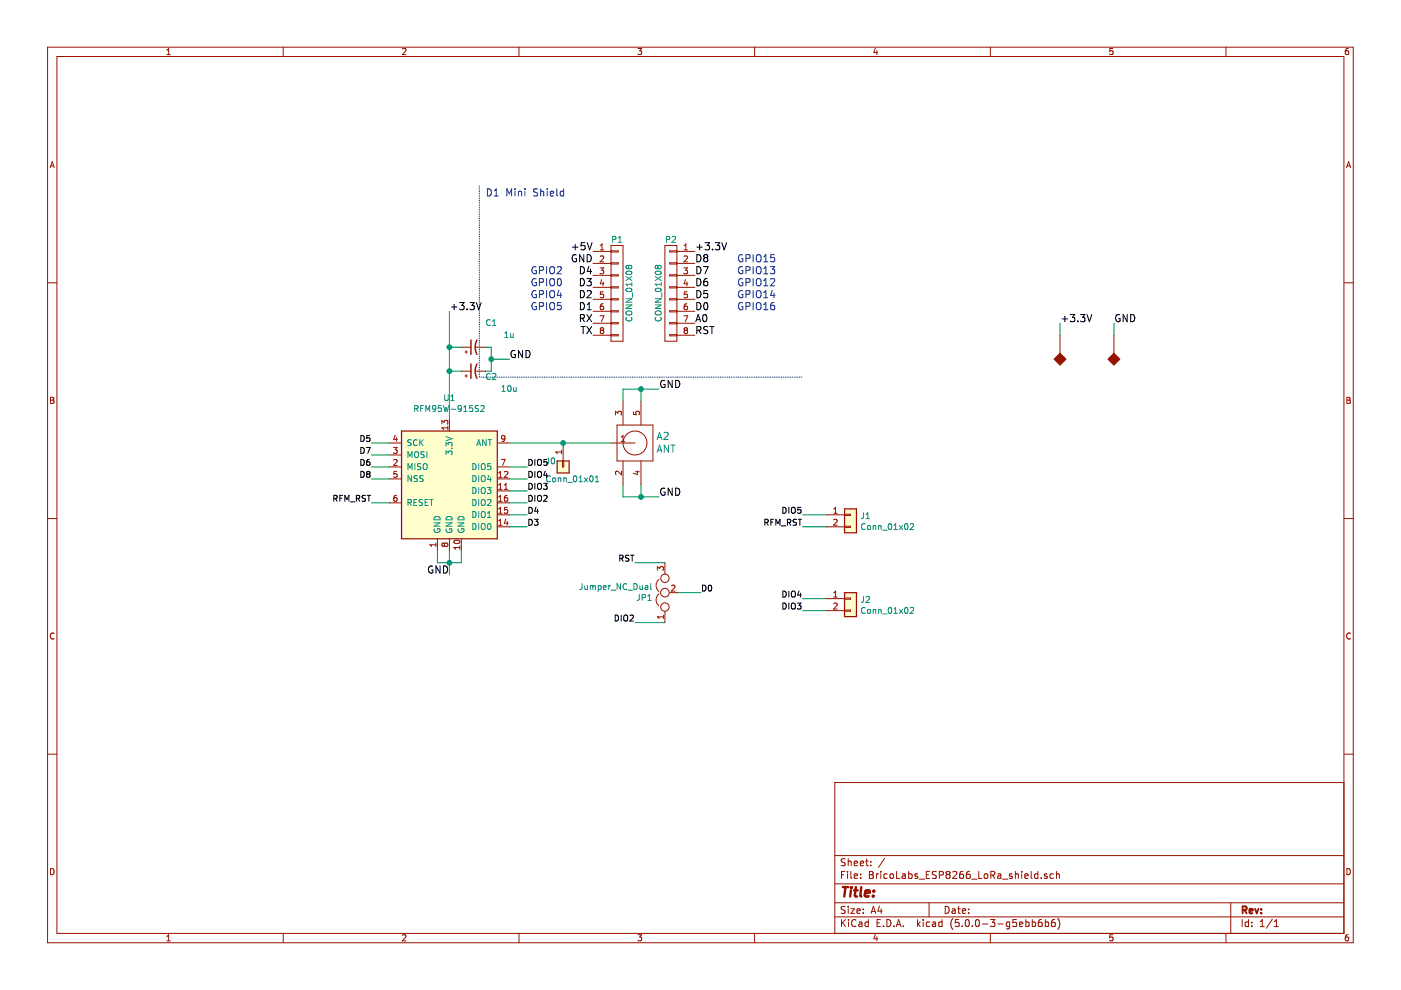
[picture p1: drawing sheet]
EESchema Schematic File Version 4
LIBS:wemos-01-cache
EELAYER 26 0
EELAYER END
$Descr A4 11693 8268
encoding utf-8
Sheet 1 1
Title ""
Date ""
Rev ""
Comp ""
Comment1 ""
Comment2 ""
Comment3 ""
Comment4 ""
$EndDescr
$Comp
L wemos-01-rescue:CONN_01X08 P1
U 1 1
P 5150 2450
F 0 "P1" H 5150 2900 50  0000 C CNN
F 1 "CONN_01X08" V 5250 2450 50  0000 C CNN
F 2 "D1_mini:D1_mini_Pin_Header" H 5150 2450 50  0001 C CNN
F 3 "" H 5150 2450 50  0000 C CNN
	1    5150 2450
	1    0    0    -1  
$EndComp
$Comp
L wemos-01-rescue:CONN_01X08 P2
U 1 1
P 5600 2450
F 0 "P2" H 5600 2900 50  0000 C CNN
F 1 "CONN_01X08" V 5700 2450 50  0000 C CNN
F 2 "D1_mini:D1_mini_Pin_Header" H 5600 2450 50  0001 C CNN
F 3 "" H 5600 2450 50  0000 C CNN
	1    5600 2450
	-1   0    0    -1  
$EndComp
Text Label 4950 2100 2    60   ~ 0
+5V
Text Label 4950 2200 2    60   ~ 0
GND
Text Label 4950 2300 2    60   ~ 0
D4
Text Label 4950 2400 2    60   ~ 0
D3
Text Label 4950 2500 2    60   ~ 0
D2
Text Label 4950 2600 2    60   ~ 0
D1
Text Label 4950 2700 2    60   ~ 0
RX
Text Label 4950 2800 2    60   ~ 0
TX
Text Label 5800 2100 0    60   ~ 0
+3.3V
Text Label 5800 2200 0    60   ~ 0
D8
Text Label 5800 2300 0    60   ~ 0
D7
Text Label 5800 2400 0    60   ~ 0
D6
Text Label 5800 2500 0    60   ~ 0
D5
Text Label 5800 2600 0    60   ~ 0
D0
Text Label 5800 2700 0    60   ~ 0
A0
Text Label 5800 2800 0    60   ~ 0
RST
Text Notes 4700 2300 2    60   ~ 0
GPIO2
Text Notes 4700 2400 2    60   ~ 0
GPIO0
Text Notes 4700 2500 2    60   ~ 0
GPIO4
Text Notes 4700 2600 2    60   ~ 0
GPIO5
Text Notes 6150 2200 0    60   ~ 0
GPIO15
Text Notes 6150 2300 0    60   ~ 0
GPIO13
Text Notes 6150 2400 0    60   ~ 0
GPIO12
Text Notes 6150 2500 0    60   ~ 0
GPIO14
Text Notes 6150 2600 0    60   ~ 0
GPIO16
Wire Notes Line
	4000 1550 4000 3150
Wire Notes Line
	4000 3150 6700 3150
Text Notes 4050 1650 0    60   ~ 0
D1 Mini Shield
$Comp
L wemos-01-rescue:RFM95W-915S2-RF_AM_FM U1
U 1 1
P 3750 4000
F 0 "U1" H 3750 4678 50  0000 C CNN
F 1 "RFM95W-915S2" H 3750 4587 50  0000 C CNN
F 2 "RF_Module:HOPERF_RFM9XW_SMD_WeMos" H 450 5650 50  0001 C CNN
F 3 "http://www.hoperf.com/upload/rf/RFM95_96_97_98W.pdf" H 450 5650 50  0001 C CNN
	1    3750 4000
	1    0    0    -1  
$EndComp
Wire Wire Line
	5350 3350 5350 3250
Wire Wire Line
	5350 3250 5200 3250
Wire Wire Line
	5200 3350 5200 3250
Wire Wire Line
	5350 4150 5350 4050
Wire Wire Line
	5200 4050 5200 4150
$Comp
L wemos-01-rescue:CP1_Small-Device C2
U 1 1
P 3950 3100
F 0 "C2" V 3900 2950 50  0000 C CNN
F 1 "10u" V 3800 2800 50  0000 C CNN
F 2 "Capacitor_SMD:C_0805_2012Metric_Pad1.29x1.40mm_HandSolder" H 3950 3100 50  0001 C CNN
F 3 "~" H 3950 3100 50  0001 C CNN
	1    3950 3100
	0    -1   -1   0   
$EndComp
$Comp
L wemos-01-rescue:CP1_Small-Device C1
U 1 1
P 3950 2900
F 0 "C1" V 4150 2750 50  0000 C CNN
F 1 "1u" V 4050 2600 50  0000 C CNN
F 2 "Capacitor_SMD:C_0805_2012Metric_Pad1.29x1.40mm_HandSolder" H 3950 2900 50  0001 C CNN
F 3 "~" H 3950 2900 50  0001 C CNN
	1    3950 2900
	0    -1   -1   0   
$EndComp
Wire Wire Line
	3750 2600 3750 2900
Wire Wire Line
	3850 2900 3750 2900
Connection ~ 3750 2900
Wire Wire Line
	3750 2900 3750 3100
Wire Wire Line
	3850 3100 3750 3100
Connection ~ 3750 3100
Wire Wire Line
	3750 3100 3750 3500
Wire Wire Line
	3750 4800 3750 4700
Wire Wire Line
	3650 4600 3650 4700
Wire Wire Line
	3650 4700 3750 4700
Connection ~ 3750 4700
Wire Wire Line
	3750 4700 3750 4600
Wire Wire Line
	3850 4600 3850 4700
Wire Wire Line
	3850 4700 3750 4700
Wire Wire Line
	4250 4200 4400 4200
Wire Wire Line
	4250 4300 4400 4300
Wire Wire Line
	4250 4400 4400 4400
Wire Wire Line
	3250 3900 3100 3900
Wire Wire Line
	3250 3800 3100 3800
Wire Wire Line
	3250 3700 3100 3700
Text Label 3100 3700 2    50   ~ 0
D5
Text Label 3100 3800 2    50   ~ 0
D7
Text Label 3100 3900 2    50   ~ 0
D6
Text Label 4400 4200 0    50   ~ 0
DIO2
Text Label 4400 4300 0    50   ~ 0
D4
Text Label 4400 4400 0    50   ~ 0
D3
Wire Wire Line
	4050 3100 4100 3100
Wire Wire Line
	4100 3100 4100 3000
Wire Wire Line
	4100 2900 4050 2900
Wire Wire Line
	4250 3000 4100 3000
Connection ~ 4100 3000
Wire Wire Line
	4100 3000 4100 2900
$Comp
L wemos-01-rescue:PWR_FLAG-power #FLG1
U 1 1
P 8850 2800
F 0 "#FLG1" H 8850 3100 60  0001 C CNN
F 1 "PWR_FLAG" H 8850 2750 40  0001 C CNN
F 2 "" H 8750 3000 60  0001 C CNN
F 3 "" H 8850 3100 60  0001 C CNN
	1    8850 2800
	-1   0    0    1   
$EndComp
$Comp
L wemos-01-rescue:PWR_FLAG-power #FLG2
U 1 1
P 9300 2800
F 0 "#FLG2" H 9300 3100 60  0001 C CNN
F 1 "PWR_FLAG" H 9300 2750 40  0001 C CNN
F 2 "" H 9200 3000 60  0001 C CNN
F 3 "" H 9300 3100 60  0001 C CNN
	1    9300 2800
	-1   0    0    1   
$EndComp
Text Label 8850 2700 0    60   ~ 0
+3.3V
Text Label 9300 2700 0    60   ~ 0
GND
Text Label 5500 4150 0    60   ~ 0
GND
Text Label 5500 3250 0    60   ~ 0
GND
Text Label 3750 4800 2    60   ~ 0
GND
Text Label 4250 3000 0    60   ~ 0
GND
Text Label 3750 2600 0    60   ~ 0
+3.3V
$Comp
L wemos-01-rescue:Conn_01x01-conn J0
U 1 1
P 4700 3900
F 0 "J0" V 4650 3750 50  0000 L CNN
F 1 "Conn_01x01" V 4800 3750 50  0000 L CNN
F 2 "Connector_Pin:Pin_D0.9mm_L10.0mm_W2.4mm_FlatFork" H 4700 3900 50  0001 C CNN
F 3 "~" H 4700 3900 50  0001 C CNN
	1    4700 3900
	0    1    1    0   
$EndComp
Wire Wire Line
	4250 4100 4400 4100
Wire Wire Line
	4250 4000 4400 4000
Wire Wire Line
	4250 3900 4400 3900
Text Label 4400 4100 0    50   ~ 0
DIO3
Text Label 4400 4000 0    50   ~ 0
DIO4
Text Label 4400 3900 0    50   ~ 0
DIO5
Connection ~ 4700 3700
Wire Wire Line
	4700 3700 5100 3700
Wire Wire Line
	4250 3700 4700 3700
Wire Wire Line
	9300 2800 9300 2700
Wire Wire Line
	8850 2800 8850 2700
Wire Wire Line
	5200 4150 5350 4150
$Comp
L wemos-01-rescue:ANT-Cats_GPSLoRa-cache A2
U 1 1
P 5500 4050
F 0 "A2" V 5903 4073 60  0000 R CNN
F 1 "ANT" V 5797 4073 60  0000 R CNN
F 2 "Cats_ArduinoShieldLoRa:SMA_EDGELAUNCH_UFL" H 5500 4050 60  0001 C CNN
F 3 "" H 5500 4050 60  0000 C CNN
	1    5500 4050
	0    -1   -1   0   
$EndComp
Wire Wire Line
	5350 3250 5500 3250
Connection ~ 5350 3250
Wire Wire Line
	5350 4150 5500 4150
Connection ~ 5350 4150
Text Label 3100 4000 2    50   ~ 0
D8
Wire Wire Line
	3250 4000 3100 4000
Wire Wire Line
	5650 4950 5850 4950
Text Label 5850 4950 0    50   ~ 0
D0
Wire Wire Line
	5550 4700 5300 4700
Wire Wire Line
	5550 5200 5300 5200
$Comp
L device:Jumper_NC_Dual JP1
U 1 1
P 5550 4950
F 0 "JP1" V 5504 5051 50  0000 L CNN
F 1 "Jumper_NC_Dual" V 5595 5051 50  0000 L CNN
F 2 "Jumper:SolderJumper-3_P1.3mm_Bridged12_RoundedPad1.0x1.5mm" H 5550 4950 50  0001 C CNN
F 3 "" H 5550 4950 50  0001 C CNN
	1    5550 4950
	0    -1   -1   0   
$EndComp
Text Label 5300 5200 2    50   ~ 0
DIO2
Text Label 5300 4700 2    50   ~ 0
RST
Wire Wire Line
	3250 4200 3100 4200
Text Label 3100 4200 2    50   ~ 0
RFM_RST
Text Label 6700 4400 2    50   ~ 0
RFM_RST
Text Label 6700 4300 2    50   ~ 0
DIO5
Text Label 6700 5000 2    50   ~ 0
DIO4
Text Label 6700 5100 2    50   ~ 0
DIO3
Wire Wire Line
	6700 4300 6900 4300
Wire Wire Line
	6700 5000 6900 5000
Wire Wire Line
	6700 5100 6900 5100
$Comp
L Connector_Generic:Conn_01x02 J2
U 1 1
P 7100 5000
F 0 "J2" H 7180 4992 50  0000 L CNN
F 1 "Conn_01x02" H 7180 4901 50  0000 L CNN
F 2 "Connector_PinHeader_2.54mm:PinHeader_1x02_P2.54mm_Vertical" H 7100 5000 50  0001 C CNN
F 3 "~" H 7100 5000 50  0001 C CNN
	1    7100 5000
	1    0    0    -1  
$EndComp
$Comp
L Connector_Generic:Conn_01x02 J1
U 1 1
P 7100 4300
F 0 "J1" H 7180 4292 50  0000 L CNN
F 1 "Conn_01x02" H 7180 4201 50  0000 L CNN
F 2 "Connector_PinHeader_2.54mm:PinHeader_1x02_P2.54mm_Vertical" H 7100 4300 50  0001 C CNN
F 3 "~" H 7100 4300 50  0001 C CNN
	1    7100 4300
	1    0    0    -1  
$EndComp
Wire Wire Line
	6700 4400 6900 4400
$EndSCHEMATC
